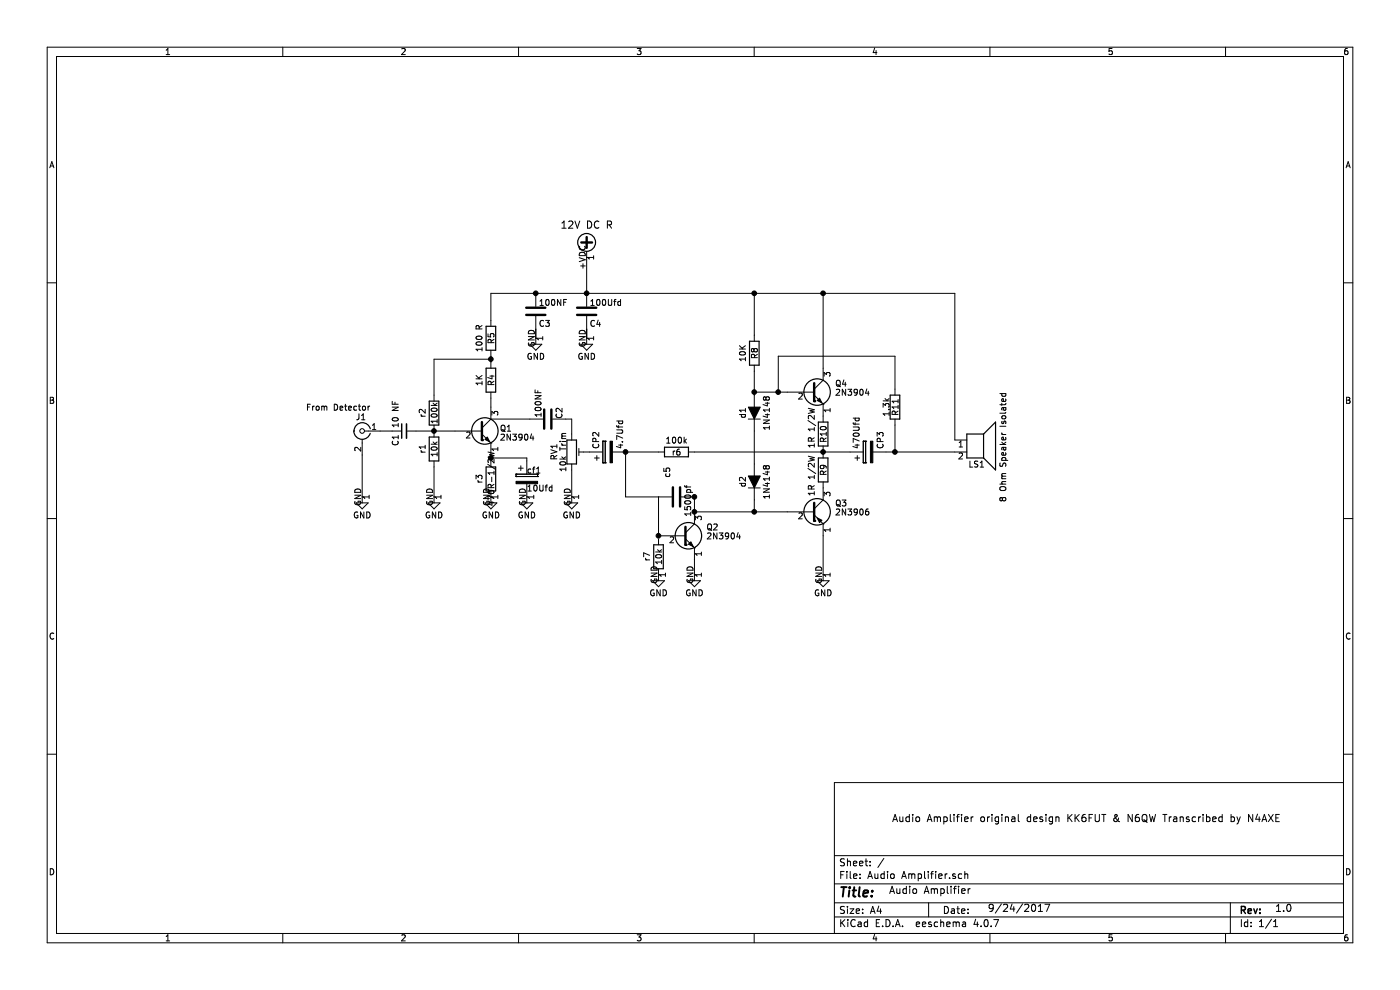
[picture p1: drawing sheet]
EESchema Schematic File Version 2
LIBS:power
LIBS:device
LIBS:switches
LIBS:relays
LIBS:motors
LIBS:transistors
LIBS:conn
LIBS:linear
LIBS:regul
LIBS:74xx
LIBS:cmos4000
LIBS:adc-dac
LIBS:memory
LIBS:xilinx
LIBS:microcontrollers
LIBS:dsp
LIBS:microchip
LIBS:analog_switches
LIBS:motorola
LIBS:texas
LIBS:intel
LIBS:audio
LIBS:interface
LIBS:digital-audio
LIBS:philips
LIBS:display
LIBS:cypress
LIBS:siliconi
LIBS:opto
LIBS:atmel
LIBS:contrib
LIBS:valves
LIBS:Audio Amplifier-cache
EELAYER 25 0
EELAYER END
$Descr A4 11693 8268
encoding utf-8
Sheet 1 1
Title ""
Date ""
Rev ""
Comp ""
Comment1 ""
Comment2 ""
Comment3 ""
Comment4 ""
$EndDescr
$Comp
L Conn_Coaxial J1
U 1 1
P 3025 3600
F 0 "J1" H 3035 3720 50  0000 C CNN
F 1 "From Detector" H 3225 3800 50  0000 C CNN
F 2 "Connectors:SMA_THT_Jack_Straight" H 3025 3600 50  0001 C CNN
F 3 "" H 3025 3600 50  0001 C CNN
F 4 "~" H 3025 3600 60  0001 C CNN "Description"
F 5 "~" H 3025 3600 60  0001 C CNN "MFG"
F 6 "~" H 3025 3600 60  0001 C CNN "MFG PN"
F 7 "~" H 3025 3600 60  0001 C CNN "Source PN"
F 8 "~" H 3025 3600 60  0001 C CNN "Source"
F 9 "~" H 3025 3600 60  0001 C CNN "Package"
F 10 "~" H 3025 3600 60  0001 C CNN "Rating"
F 11 "~" H 3025 3600 60  0001 C CNN "Tolerance"
F 12 "~" H 3025 3600 60  0001 C CNN "Price"
	1    3025 3600
	-1   0    0    -1  
$EndComp
$Comp
L C_Small C1
U 1 1
P 3375 3600
F 0 "C1" H 3250 3675 50  0000 L CNN
F 1 "10 NF" H 3400 3675 50  0000 L CNN
F 2 "" H 3375 3600 50  0001 C CNN
F 3 "" H 3375 3600 50  0001 C CNN
	1    3375 3600
	0    -1   -1   0   
$EndComp
$Comp
L R r2
U 1 1
P 3625 3450
F 0 "r2" V 3525 3450 50  0000 C CNN
F 1 "100k" V 3625 3450 50  0000 C CNN
F 2 "" V 3555 3450 50  0001 C CNN
F 3 "" H 3625 3450 50  0001 C CNN
	1    3625 3450
	1    0    0    -1  
$EndComp
$Comp
L R r1
U 1 1
P 3625 3750
F 0 "r1" V 3525 3750 50  0000 C CNN
F 1 "10k" V 3625 3750 50  0000 C CNN
F 2 "" V 3555 3750 50  0001 C CNN
F 3 "" H 3625 3750 50  0001 C CNN
	1    3625 3750
	1    0    0    -1  
$EndComp
$Comp
L 2N3904 Q1
U 1 1
P 4000 3600
F 0 "Q1" H 4175 3625 50  0000 L CNN
F 1 "2N3904" H 4175 3550 50  0000 L CNN
F 2 "TO_SOT_Packages_THT:TO-92_Molded_Narrow" H 4200 3525 50  0001 L CIN
F 3 "" H 4000 3600 50  0001 L CNN
	1    4000 3600
	1    0    0    -1  
$EndComp
$Comp
L R R4
U 1 1
P 4100 3175
F 0 "R4" V 4100 3175 50  0000 C CNN
F 1 "1K" V 4000 3175 50  0000 C CNN
F 2 "" V 4030 3175 50  0001 C CNN
F 3 "" H 4100 3175 50  0001 C CNN
	1    4100 3175
	1    0    0    -1  
$EndComp
$Comp
L R R5
U 1 1
P 4100 2825
F 0 "R5" V 4100 2825 50  0000 C CNN
F 1 "100 R" V 4000 2825 50  0000 C CNN
F 2 "" V 4030 2825 50  0001 C CNN
F 3 "" H 4100 2825 50  0001 C CNN
	1    4100 2825
	1    0    0    -1  
$EndComp
$Comp
L R r3
U 1 1
P 4100 4000
F 0 "r3" V 4000 4000 50  0000 C CNN
F 1 "470R-1/2W" V 4100 4000 50  0000 C CNN
F 2 "" V 4030 4000 50  0001 C CNN
F 3 "" H 4100 4000 50  0001 C CNN
	1    4100 4000
	1    0    0    -1  
$EndComp
$Comp
L CP CP2
U 1 1
P 5075 3775
F 0 "CP2" H 5100 3875 50  0000 L CNN
F 1 "4.7Ufd" H 5100 3675 50  0000 L CNN
F 2 "" H 5113 3625 50  0001 C CNN
F 3 "" H 5075 3775 50  0001 C CNN
	1    5075 3775
	0    -1   -1   0   
$EndComp
$Comp
L C C3
U 1 1
P 4475 2600
F 0 "C3" H 4500 2500 50  0000 L CNN
F 1 "100NF" H 4500 2675 50  0000 L CNN
F 2 "" H 4513 2450 50  0001 C CNN
F 3 "" H 4475 2600 50  0001 C CNN
	1    4475 2600
	1    0    0    -1  
$EndComp
$Comp
L C C4
U 1 1
P 4900 2600
F 0 "C4" H 4925 2500 50  0000 L CNN
F 1 "100Ufd" H 4925 2675 50  0000 L CNN
F 2 "" H 4938 2450 50  0001 C CNN
F 3 "" H 4900 2600 50  0001 C CNN
	1    4900 2600
	1    0    0    -1  
$EndComp
$Comp
L +VDC #PWR01
U 1 1
P 4900 2150
F 0 "#PWR01" H 4900 2050 50  0001 C CNN
F 1 "+VDC" H 4900 2400 50  0001 C CNN
F 2 "" H 4900 2150 50  0001 C CNN
F 3 "" H 4900 2150 50  0001 C CNN
F 4 "~" H 4900 2150 60  0001 C CNN "Description"
F 5 "~" H 4900 2150 60  0001 C CNN "MFG"
F 6 "~" H 4900 2150 60  0001 C CNN "MFG PN"
F 7 "~" H 4900 2150 60  0001 C CNN "Source PN"
F 8 "~" H 4900 2150 60  0001 C CNN "Source"
F 9 "~" H 4900 2150 60  0001 C CNN "Package"
F 10 "~" H 4900 2150 60  0001 C CNN "Rating"
F 11 "~" H 4900 2150 60  0001 C CNN "Tolerance"
F 12 "~" H 4900 2150 60  0001 C CNN "Price"
F 13 "12V DC R" H 4900 2425 60  0000 C CNN "Field13"
	1    4900 2150
	1    0    0    -1  
$EndComp
$Comp
L C C2
U 1 1
P 4575 3500
F 0 "C2" H 4475 3600 50  0000 L CNN
F 1 "100NF" H 4325 3425 50  0000 L CNN
F 2 "" H 4613 3350 50  0001 C CNN
F 3 "" H 4575 3500 50  0001 C CNN
	1    4575 3500
	0    1    1    0   
$EndComp
$Comp
L 2N3904 Q2
U 1 1
P 5700 4475
F 0 "Q2" H 5900 4550 50  0000 L CNN
F 1 "2N3904" H 5900 4475 50  0000 L CNN
F 2 "TO_SOT_Packages_THT:TO-92_Molded_Narrow" H 5900 4400 50  0001 L CIN
F 3 "" H 5700 4475 50  0001 L CNN
	1    5700 4475
	1    0    0    -1  
$EndComp
$Comp
L R r7
U 1 1
P 5500 4650
F 0 "r7" V 5400 4650 50  0000 C CNN
F 1 "10k" V 5500 4650 50  0000 C CNN
F 2 "" V 5430 4650 50  0001 C CNN
F 3 "" H 5500 4650 50  0001 C CNN
	1    5500 4650
	1    0    0    -1  
$EndComp
$Comp
L R R8
U 1 1
P 6300 2950
F 0 "R8" V 6300 2950 50  0000 C CNN
F 1 "10K" V 6200 2950 50  0000 C CNN
F 2 "" V 6230 2950 50  0001 C CNN
F 3 "" H 6300 2950 50  0001 C CNN
	1    6300 2950
	1    0    0    -1  
$EndComp
$Comp
L D_ALT d1
U 1 1
P 6300 3450
F 0 "d1" H 6300 3550 50  0000 C CNN
F 1 "1N4148" H 6300 3350 50  0000 C CNN
F 2 "" H 6300 3450 50  0001 C CNN
F 3 "" H 6300 3450 50  0001 C CNN
	1    6300 3450
	0    -1   -1   0   
$EndComp
$Comp
L R r6
U 1 1
P 5650 3775
F 0 "r6" V 5650 3775 50  0000 C CNN
F 1 "100k" V 5550 3775 50  0000 C CNN
F 2 "" V 5580 3775 50  0001 C CNN
F 3 "" H 5650 3775 50  0001 C CNN
	1    5650 3775
	0    1    1    0   
$EndComp
$Comp
L D_ALT d2
U 1 1
P 6300 4025
F 0 "d2" H 6300 4125 50  0000 C CNN
F 1 "1N4148" H 6300 3925 50  0000 C CNN
F 2 "" H 6300 4025 50  0001 C CNN
F 3 "" H 6300 4025 50  0001 C CNN
	1    6300 4025
	0    -1   -1   0   
$EndComp
$Comp
L 2N3906 Q3
U 1 1
P 6775 4275
F 0 "Q3" H 6975 4350 50  0000 L CNN
F 1 "2N3906" H 6975 4275 50  0000 L CNN
F 2 "TO_SOT_Packages_THT:TO-92_Molded_Narrow" H 6975 4200 50  0001 L CIN
F 3 "" H 6775 4275 50  0001 L CNN
	1    6775 4275
	1    0    0    -1  
$EndComp
$Comp
L 2N3904 Q4
U 1 1
P 6775 3275
F 0 "Q4" H 6975 3350 50  0000 L CNN
F 1 "2N3904" H 6975 3275 50  0000 L CNN
F 2 "TO_SOT_Packages_THT:TO-92_Molded_Narrow" H 6975 3200 50  0001 L CIN
F 3 "" H 6775 3275 50  0001 L CNN
	1    6775 3275
	1    0    0    -1  
$EndComp
$Comp
L R R10
U 1 1
P 6875 3625
F 0 "R10" V 6875 3625 50  0000 C CNN
F 1 "1R 1/2W" V 6775 3675 50  0000 C CNN
F 2 "" V 6805 3625 50  0001 C CNN
F 3 "" H 6875 3625 50  0001 C CNN
	1    6875 3625
	1    0    0    -1  
$EndComp
$Comp
L R R9
U 1 1
P 6875 3925
F 0 "R9" V 6875 3925 50  0000 C CNN
F 1 "1R 1/2W" V 6775 3875 50  0000 C CNN
F 2 "" V 6805 3925 50  0001 C CNN
F 3 "" H 6875 3925 50  0001 C CNN
	1    6875 3925
	1    0    0    -1  
$EndComp
$Comp
L POT_TRIM RV1
U 1 1
P 4775 3775
F 0 "RV1" V 4625 3775 50  0000 C CNN
F 1 "10k Trim" V 4700 3775 50  0000 C CNN
F 2 "" H 4775 3775 50  0001 C CNN
F 3 "" H 4775 3775 50  0001 C CNN
	1    4775 3775
	1    0    0    -1  
$EndComp
$Comp
L C c5
U 1 1
P 5650 4150
F 0 "c5" H 5400 4075 50  0000 L CNN
F 1 "1500pf" H 5550 4250 50  0000 L CNN
F 2 "" H 5688 4000 50  0001 C CNN
F 3 "" H 5650 4150 50  0001 C CNN
	1    5650 4150
	0    1    1    0   
$EndComp
Wire Wire Line
	4900 2450 4900 2150
Connection ~ 4900 2450
Connection ~ 4475 2450
Wire Wire Line
	4100 3500 4425 3500
Wire Wire Line
	4400 3825 4400 3850
Wire Wire Line
	4100 3825 4400 3825
Connection ~ 4100 3825
Wire Wire Line
	4100 3800 4100 3850
Wire Wire Line
	3625 3900 3625 4150
Wire Wire Line
	4100 2450 7975 2450
Wire Wire Line
	4100 2675 4100 2450
Connection ~ 4100 3000
Wire Wire Line
	3625 3000 4100 3000
Wire Wire Line
	3625 3000 3625 3300
Wire Wire Line
	4100 2975 4100 3025
Connection ~ 3625 3600
Wire Wire Line
	3175 3600 3275 3600
Connection ~ 5500 4475
Wire Wire Line
	3025 3800 3025 4150
Wire Wire Line
	3475 3600 3800 3600
Wire Wire Line
	4100 3325 4100 3400
Wire Wire Line
	4775 3925 4775 4150
Connection ~ 5800 4150
Wire Wire Line
	5800 4675 5800 4800
Wire Wire Line
	4775 3625 4775 3500
Wire Wire Line
	4775 3500 4725 3500
Wire Wire Line
	5500 3775 5225 3775
Wire Wire Line
	5225 3775 5225 4150
Wire Wire Line
	5800 4150 5800 4275
Wire Wire Line
	5225 4150 5500 4150
Wire Wire Line
	5500 4150 5500 4475
Wire Wire Line
	5800 4275 6575 4275
Wire Wire Line
	6300 3100 6300 3300
Wire Wire Line
	5800 3775 7100 3775
Wire Wire Line
	6300 3600 6300 3875
Wire Wire Line
	6300 4175 6300 4275
Connection ~ 6300 4275
Wire Wire Line
	6300 2450 6300 2800
Connection ~ 6300 2450
Wire Wire Line
	6575 3275 6300 3275
Connection ~ 6300 3275
Wire Wire Line
	6875 4475 6875 4800
Connection ~ 6875 3775
Connection ~ 5225 3775
Wire Bus Line
	4475 2750 4475 2825
Wire Bus Line
	4900 2750 4900 2825
Wire Wire Line
	7400 3775 7975 3775
$Comp
L R R11
U 1 1
P 7475 3400
F 0 "R11" V 7475 3400 50  0000 C CNN
F 1 "1.3k" V 7400 3400 50  0000 C CNN
F 2 "" V 7405 3400 50  0001 C CNN
F 3 "" H 7475 3400 50  0001 C CNN
	1    7475 3400
	1    0    0    -1  
$EndComp
Wire Wire Line
	7475 3775 7475 3550
Connection ~ 7475 3775
Wire Wire Line
	6875 2450 6875 3075
Connection ~ 6875 2450
Wire Wire Line
	7475 3250 7475 2975
Wire Wire Line
	7475 2975 6500 2975
Wire Wire Line
	6500 2975 6500 3275
Connection ~ 6500 3275
$Comp
L Speaker LS1
U 1 1
P 8175 3675
F 0 "LS1" H 8225 3475 50  0000 R CNN
F 1 "8 Ohm Speaker Isolated" V 8375 4075 50  0000 R CNN
F 2 "" H 8175 3475 50  0001 C CNN
F 3 "" H 8165 3625 50  0001 C CNN
	1    8175 3675
	1    0    0    -1  
$EndComp
Wire Wire Line
	7975 2450 7975 3675
$Comp
L CP CP3
U 1 1
P 7250 3775
F 0 "CP3" H 7275 3675 50  0000 L CNN
F 1 "470Ufd" H 7275 3875 50  0000 L CNN
F 2 "" H 7288 3625 50  0001 C CNN
F 3 "" H 7250 3775 50  0001 C CNN
	1    7250 3775
	0    -1   -1   0   
$EndComp
Connection ~ 5800 4275
$Comp
L CP cf1
U 1 1
P 4400 4000
F 0 "cf1" H 4400 4075 50  0000 L CNN
F 1 "10Ufd" H 4400 3925 50  0000 L CNN
F 2 "" H 4438 3850 50  0001 C CNN
F 3 "" H 4400 4000 50  0001 C CNN
	1    4400 4000
	1    0    0    -1  
$EndComp
$Comp
L GND #PWR02
U 1 1
P 3025 4150
F 0 "#PWR02" H 3025 3900 50  0001 C CNN
F 1 "GND" H 3025 4000 50  0000 C CNN
F 2 "" H 3025 4150 50  0001 C CNN
F 3 "" H 3025 4150 50  0001 C CNN
	1    3025 4150
	1    0    0    -1  
$EndComp
$Comp
L GND #PWR03
U 1 1
P 3625 4150
F 0 "#PWR03" H 3625 3900 50  0001 C CNN
F 1 "GND" H 3625 4000 50  0000 C CNN
F 2 "" H 3625 4150 50  0001 C CNN
F 3 "" H 3625 4150 50  0001 C CNN
	1    3625 4150
	1    0    0    -1  
$EndComp
$Comp
L GND #PWR04
U 1 1
P 4100 4150
F 0 "#PWR04" H 4100 3900 50  0001 C CNN
F 1 "GND" H 4100 4000 50  0000 C CNN
F 2 "" H 4100 4150 50  0001 C CNN
F 3 "" H 4100 4150 50  0001 C CNN
	1    4100 4150
	1    0    0    -1  
$EndComp
$Comp
L GND #PWR05
U 1 1
P 4400 4150
F 0 "#PWR05" H 4400 3900 50  0001 C CNN
F 1 "GND" H 4400 4000 50  0000 C CNN
F 2 "" H 4400 4150 50  0001 C CNN
F 3 "" H 4400 4150 50  0001 C CNN
	1    4400 4150
	1    0    0    -1  
$EndComp
$Comp
L GND #PWR06
U 1 1
P 4775 4150
F 0 "#PWR06" H 4775 3900 50  0001 C CNN
F 1 "GND" H 4775 4000 50  0000 C CNN
F 2 "" H 4775 4150 50  0001 C CNN
F 3 "" H 4775 4150 50  0001 C CNN
	1    4775 4150
	1    0    0    -1  
$EndComp
$Comp
L GND #PWR07
U 1 1
P 5500 4800
F 0 "#PWR07" H 5500 4550 50  0001 C CNN
F 1 "GND" H 5500 4650 50  0000 C CNN
F 2 "" H 5500 4800 50  0001 C CNN
F 3 "" H 5500 4800 50  0001 C CNN
	1    5500 4800
	1    0    0    -1  
$EndComp
$Comp
L GND #PWR08
U 1 1
P 5800 4800
F 0 "#PWR08" H 5800 4550 50  0001 C CNN
F 1 "GND" H 5800 4650 50  0000 C CNN
F 2 "" H 5800 4800 50  0001 C CNN
F 3 "" H 5800 4800 50  0001 C CNN
	1    5800 4800
	1    0    0    -1  
$EndComp
$Comp
L GND #PWR09
U 1 1
P 6875 4800
F 0 "#PWR09" H 6875 4550 50  0001 C CNN
F 1 "GND" H 6875 4650 50  0000 C CNN
F 2 "" H 6875 4800 50  0001 C CNN
F 3 "" H 6875 4800 50  0001 C CNN
	1    6875 4800
	1    0    0    -1  
$EndComp
Text Notes 7450 6875 0    60   ~ 0
Audio Amplifier original design KK6FUT & N6QW Transcribed by N4AXE
Text Notes 8250 7625 0    60   ~ 0
9/24/2017
Text Notes 10650 7625 0    60   ~ 0
1.0
Text Notes 7425 7475 0    60   ~ 0
Audio Amplifier
$Comp
L GND #PWR?
U 1 1
P 4475 2825
F 0 "#PWR?" H 4475 2575 50  0001 C CNN
F 1 "GND" H 4475 2675 50  0000 C CNN
F 2 "" H 4475 2825 50  0001 C CNN
F 3 "" H 4475 2825 50  0001 C CNN
	1    4475 2825
	1    0    0    -1  
$EndComp
$Comp
L GND #PWR?
U 1 1
P 4900 2825
F 0 "#PWR?" H 4900 2575 50  0001 C CNN
F 1 "GND" H 4900 2675 50  0000 C CNN
F 2 "" H 4900 2825 50  0001 C CNN
F 3 "" H 4900 2825 50  0001 C CNN
	1    4900 2825
	1    0    0    -1  
$EndComp
$EndSCHEMATC
